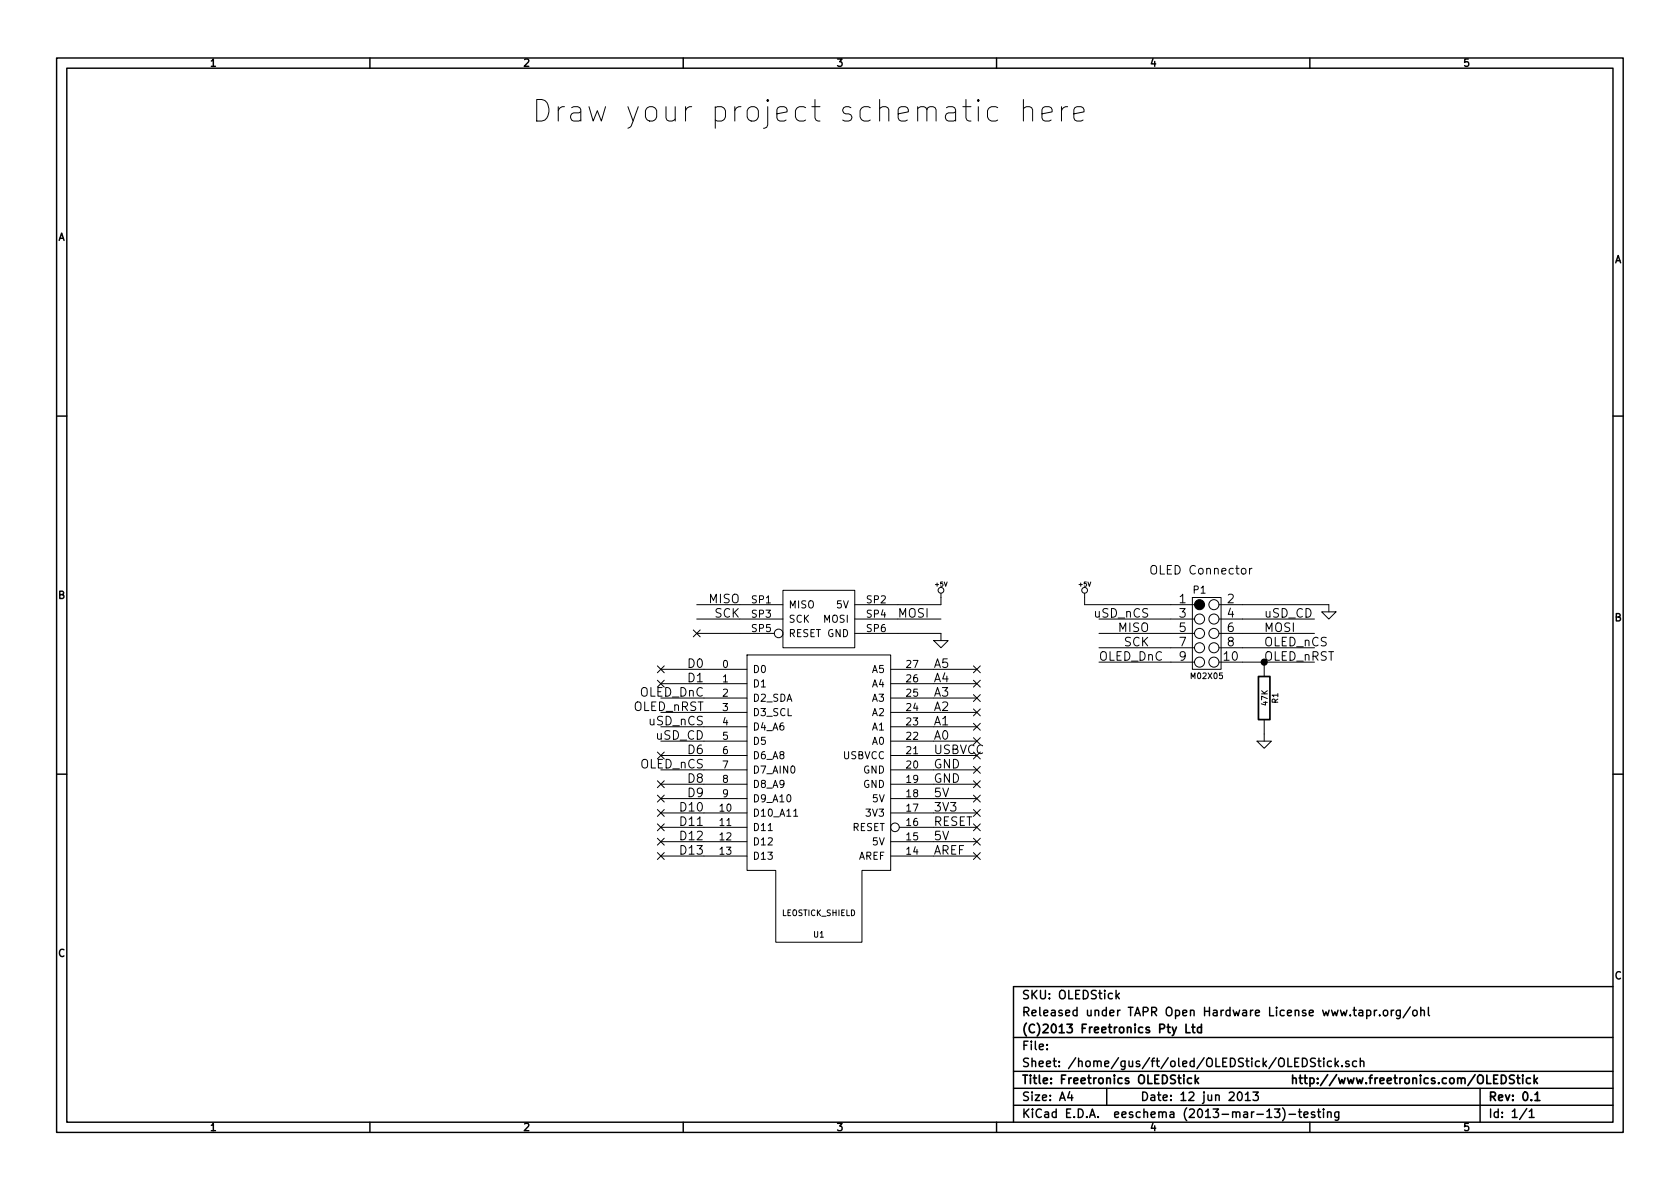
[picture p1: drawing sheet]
EESchema Schematic File Version 2
LIBS:freetronics_kicad_sch_lib
LIBS:power
LIBS:device
LIBS:transistors
LIBS:conn
LIBS:linear
LIBS:regul
LIBS:74xx
LIBS:cmos4000
LIBS:adc-dac
LIBS:memory
LIBS:xilinx
LIBS:special
LIBS:microcontrollers
LIBS:dsp
LIBS:microchip
LIBS:analog_switches
LIBS:motorola
LIBS:texas
LIBS:intel
LIBS:audio
LIBS:interface
LIBS:digital-audio
LIBS:philips
LIBS:display
LIBS:cypress
LIBS:siliconi
LIBS:opto
LIBS:atmel
LIBS:contrib
LIBS:valves
LIBS:OLEDStick-cache
EELAYER 24 0
EELAYER END
$Descr A4 11693 8268
encoding utf-8
Sheet 1 1
Title "Freetronics OLEDStick              http://www.freetronics.com/OLEDStick"
Date "12 jun 2013"
Rev "0.1"
Comp "(C)2013 Freetronics Pty Ltd"
Comment1 "Released under TAPR Open Hardware License www.tapr.org/ohl"
Comment2 "SKU: OLEDStick"
Comment3 ""
Comment4 ""
$EndDescr
$Comp
L LEOSTICK_SHIELD U1
U 1 1
P 5700 5250
F 0 "U1" H 5700 4000 40  0000 C CNN
F 1 "LEOSTICK_SHIELD" H 5700 4150 40  0000 C CNN
F 2 "~" H 5750 4100 60  0000 C CNN
F 3 "~" H 5750 4100 60  0000 C CNN
	1    5700 5250
	1    0    0    -1  
$EndComp
Text Notes 8000 4000 0    60   ~ 0
OLED Connector
Wire Wire Line
	8650 4200 9250 4200
Wire Wire Line
	7650 4300 8150 4300
Wire Wire Line
	8650 4300 9150 4300
Wire Wire Line
	7650 4400 8150 4400
Wire Wire Line
	8650 4400 9150 4400
Wire Wire Line
	7650 4500 8150 4500
Wire Wire Line
	8650 4500 9150 4500
Wire Wire Line
	7650 4600 8150 4600
Wire Wire Line
	8650 4600 9150 4600
Wire Wire Line
	6500 4650 6800 4650
Wire Wire Line
	6500 4750 6800 4750
Wire Wire Line
	6500 4850 6800 4850
Wire Wire Line
	6500 4950 6800 4950
Wire Wire Line
	6500 5050 6800 5050
Wire Wire Line
	6500 5150 6800 5150
Wire Wire Line
	6500 5250 6800 5250
Wire Wire Line
	6500 5350 6800 5350
Wire Wire Line
	6500 5450 6800 5450
Wire Wire Line
	6500 5650 6800 5650
Wire Wire Line
	6500 5750 6800 5750
Wire Wire Line
	6500 5950 6800 5950
Wire Wire Line
	6250 4300 6550 4300
Wire Wire Line
	6250 4400 6550 4400
Wire Wire Line
	5150 4200 4850 4200
Wire Wire Line
	5150 4300 4850 4300
Wire Wire Line
	5150 4400 4850 4400
Wire Wire Line
	4900 4650 4600 4650
Wire Wire Line
	4900 4750 4600 4750
Wire Wire Line
	4900 4850 4600 4850
Wire Wire Line
	4900 4950 4600 4950
Wire Wire Line
	4900 5050 4600 5050
Wire Wire Line
	4900 5150 4600 5150
Wire Wire Line
	4900 5250 4600 5250
Wire Wire Line
	4900 5350 4600 5350
Wire Wire Line
	4900 5450 4600 5450
Wire Wire Line
	4900 5550 4600 5550
Wire Wire Line
	4900 5650 4600 5650
Wire Wire Line
	4900 5750 4600 5750
Wire Wire Line
	4900 5850 4600 5850
Wire Wire Line
	4900 5950 4600 5950
Text Label 8000 4300 2    60   ~ 0
uSD_nCS
Text Label 8800 4300 0    60   ~ 0
uSD_CD
Text Label 8000 4400 2    60   ~ 0
MISO
Text Label 8800 4400 0    60   ~ 0
MOSI
Text Label 8000 4500 2    60   ~ 0
SCK
Text Label 8800 4500 0    60   ~ 0
OLED_nCS
Text Label 7650 4600 0    60   ~ 0
OLED_DnC
Text Label 8800 4600 0    60   ~ 0
OLED_nRST
$Comp
L +5V #PWR01
U 1 1
P 7550 4150
F 0 "#PWR01" H 7550 4240 20  0001 C CNN
F 1 "+5V" H 7550 4240 30  0000 C CNN
F 2 "" H 7550 4150 60  0000 C CNN
F 3 "" H 7550 4150 60  0000 C CNN
	1    7550 4150
	1    0    0    -1  
$EndComp
$Comp
L GND #PWR02
U 1 1
P 6550 4450
F 0 "#PWR02" H 6550 4450 30  0001 C CNN
F 1 "GND" H 6550 4380 30  0001 C CNN
F 2 "" H 6550 4450 60  0000 C CNN
F 3 "" H 6550 4450 60  0000 C CNN
	1    6550 4450
	1    0    0    -1  
$EndComp
Wire Wire Line
	6550 4400 6550 4450
Wire Wire Line
	9250 4200 9250 4250
$Comp
L GND #PWR03
U 1 1
P 9250 4250
F 0 "#PWR03" H 9250 4250 30  0001 C CNN
F 1 "GND" H 9250 4180 30  0001 C CNN
F 2 "" H 9250 4250 60  0000 C CNN
F 3 "" H 9250 4250 60  0000 C CNN
	1    9250 4250
	-1   0    0    -1  
$EndComp
Text Label 5150 4200 2    60   ~ 0
MISO
Text Label 6250 4300 0    60   ~ 0
MOSI
Text Label 5150 4300 2    60   ~ 0
SCK
Text Label 4900 5350 2    60   ~ 0
OLED_nCS
Text Label 4900 4850 2    60   ~ 0
OLED_DnC
Text Label 4900 4950 2    60   ~ 0
OLED_nRST
Text Label 4900 5050 2    60   ~ 0
uSD_nCS
Text Label 4900 5150 2    60   ~ 0
uSD_CD
NoConn ~ 6800 4650
NoConn ~ 6800 4750
NoConn ~ 6800 4850
NoConn ~ 6800 4950
NoConn ~ 6800 5050
NoConn ~ 6800 5150
NoConn ~ 6800 5250
NoConn ~ 6800 5350
NoConn ~ 6800 5450
NoConn ~ 6800 5650
NoConn ~ 6800 5750
NoConn ~ 6800 5950
NoConn ~ 4600 5250
NoConn ~ 4600 5450
NoConn ~ 4600 5550
NoConn ~ 4600 5650
NoConn ~ 4600 5750
NoConn ~ 4600 5850
NoConn ~ 4600 5950
NoConn ~ 4600 4650
NoConn ~ 4600 4750
NoConn ~ 4850 4400
Text Label 4900 4650 2    60   ~ 0
D0
Text Label 4900 4750 2    60   ~ 0
D1
Text Label 4900 5250 2    60   ~ 0
D6
Text Label 4900 5450 2    60   ~ 0
D8
Text Label 4900 5550 2    60   ~ 0
D9
Text Label 4900 5650 2    60   ~ 0
D10
Text Label 4900 5750 2    60   ~ 0
D11
Text Label 4900 5850 2    60   ~ 0
D12
Text Label 4900 5950 2    60   ~ 0
D13
Text Label 6500 4650 0    60   ~ 0
A5
Text Label 6500 4750 0    60   ~ 0
A4
Text Label 6500 4850 0    60   ~ 0
A3
Text Label 6500 4950 0    60   ~ 0
A2
Text Label 6500 5050 0    60   ~ 0
A1
Text Label 6500 5150 0    60   ~ 0
A0
Text Label 6500 5250 0    60   ~ 0
USBVCC
Text Label 6500 5350 0    60   ~ 0
GND
Text Label 6500 5450 0    60   ~ 0
GND
Text Label 6500 5550 0    60   ~ 0
5V
Text Label 6500 5650 0    60   ~ 0
3V3
Text Label 6500 5750 0    60   ~ 0
RESET
Text Label 6500 5850 0    60   ~ 0
5V
Text Label 6500 5950 0    60   ~ 0
AREF
Wire Wire Line
	6500 5550 6800 5550
Wire Wire Line
	6500 5850 6800 5850
NoConn ~ 6800 5850
NoConn ~ 6800 5550
$Comp
L +5V #PWR04
U 1 1
P 6550 4150
F 0 "#PWR04" H 6550 4240 20  0001 C CNN
F 1 "+5V" H 6550 4240 30  0000 C CNN
F 2 "" H 6550 4150 60  0000 C CNN
F 3 "" H 6550 4150 60  0000 C CNN
	1    6550 4150
	1    0    0    -1  
$EndComp
Wire Wire Line
	6550 4200 6550 4150
Wire Wire Line
	7550 4200 8150 4200
Wire Wire Line
	7550 4150 7550 4200
Wire Wire Line
	6550 4200 6250 4200
Text Notes 3700 850  0    150  ~ 0
Draw your project schematic here
$Comp
L M02X05 P1
U 1 1
P 8450 4200
F 0 "P1" H 8350 4300 50  0000 C CNN
F 1 "M02X05" H 8400 3700 40  0000 C CNN
F 2 "~" H 8450 4200 60  0000 C CNN
F 3 "~" H 8450 4200 60  0000 C CNN
	1    8450 4200
	1    0    0    -1  
$EndComp
$Comp
L R R1
U 1 1
P 8800 4850
F 0 "R1" V 8880 4850 40  0000 C CNN
F 1 "47K" V 8807 4851 40  0000 C CNN
F 2 "" V 8730 4850 30  0000 C CNN
F 3 "" H 8800 4850 30  0000 C CNN
	1    8800 4850
	1    0    0    -1  
$EndComp
Connection ~ 8800 4600
$Comp
L GND #PWR?
U 1 1
P 8800 5150
F 0 "#PWR?" H 8800 5150 30  0001 C CNN
F 1 "GND" H 8800 5080 30  0001 C CNN
F 2 "" H 8800 5150 60  0000 C CNN
F 3 "" H 8800 5150 60  0000 C CNN
	1    8800 5150
	1    0    0    -1  
$EndComp
Wire Wire Line
	8800 5150 8800 5100
$EndSCHEMATC
